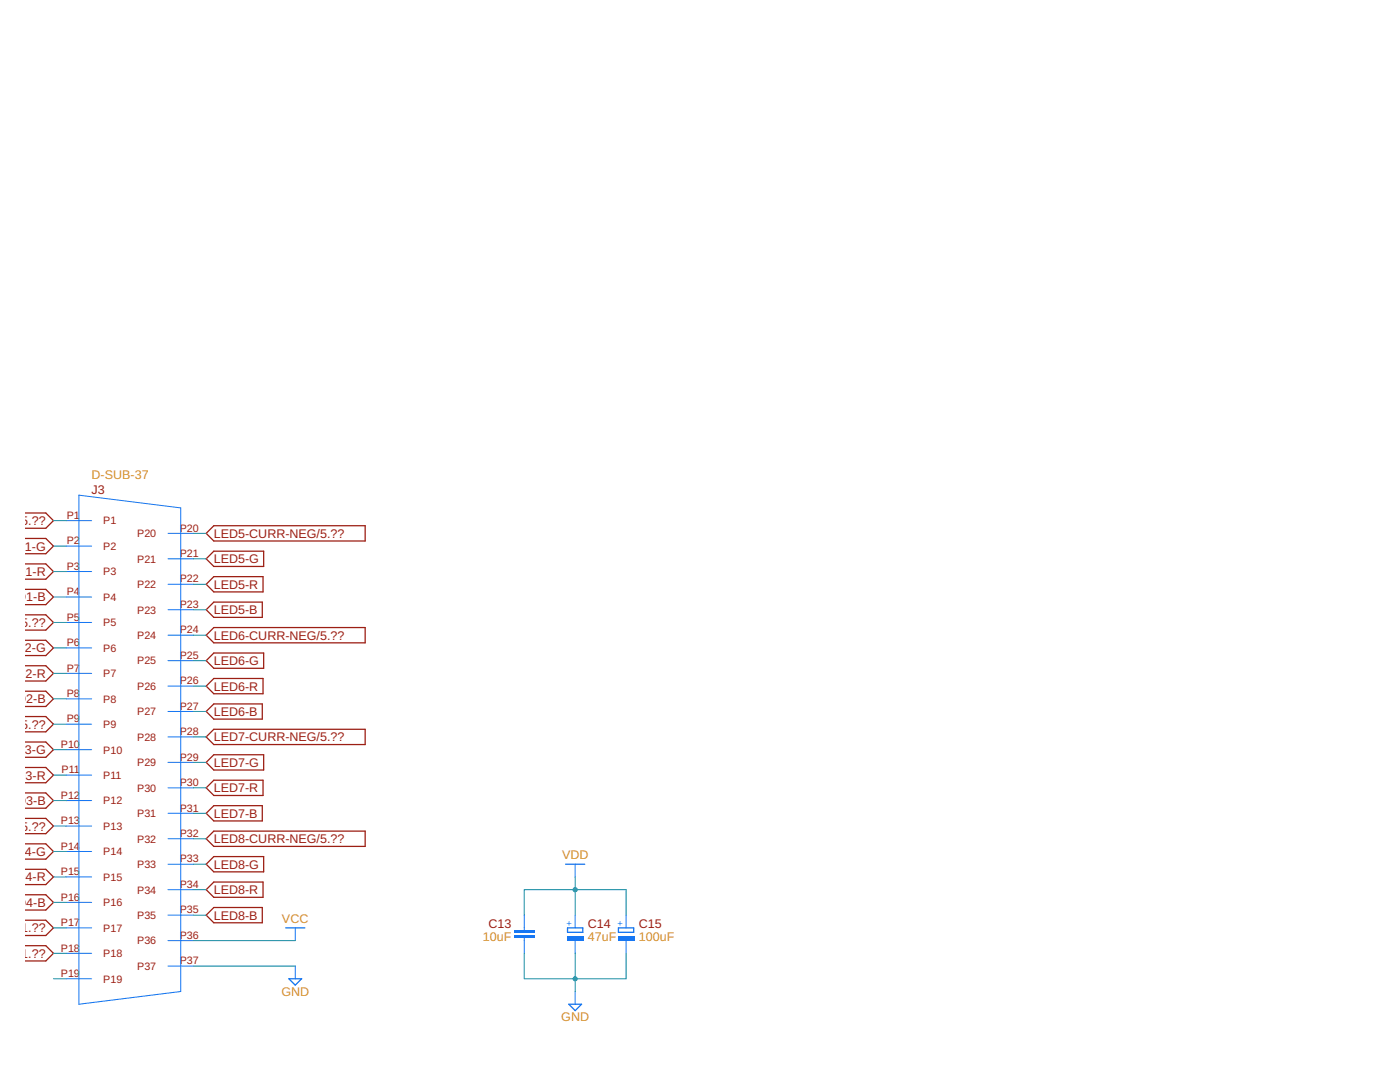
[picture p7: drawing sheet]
<svg xmlns="http://www.w3.org/2000/svg" width="279mm" height="216mm" viewBox="0 0 279 216" stroke-linecap="round" stroke-linejoin="round" font-family="sans-serif">
<g fill="none" stroke="#9c1f14" stroke-width=".25">
<path d="M4.9 107.4h4.2l1.6 1.6-1.6 1.5h-4.2M4.9 112.5h4.2l1.6 1.5-1.6 1.6h-4.2M4.9 117.6h4.2l1.6 1.5-1.6 1.5h-4.2M4.9 102.4h4.2l1.6 1.5-1.6 1.5h-4.2M41.1 111.5l1.6-1.5h9.9v3h-9.9zM41.1 116.6l1.6-1.5h9.8v3h-9.8zM41.1 106.4l1.6-1.5h30.2v3h-30.2zM4.9 127.8h4.2l1.6 1.5-1.6 1.5h-4.2M4.9 132.8h4.2l1.6 1.6-1.6 1.5h-4.2M4.9 137.9h4.2l1.6 1.5-1.6 1.6h-4.2M4.9 122.7h4.2l1.6 1.5-1.6 1.5h-4.2M41.1 131.8l1.6-1.5h9.9v3h-9.9z"/>
<path d="M41.1 136.9l1.6-1.5h9.8v3h-9.8zM41.1 121.7l1.6-1.6h9.6v3.1h-9.6zM41.1 126.7l1.6-1.5h30.2v3.1h-30.2zM4.9 148.1h4.2l1.6 1.5-1.6 1.5h-4.2M4.9 153.1h4.2l1.6 1.6-1.6 1.5h-4.2M4.9 158.2h4.2l1.6 1.5-1.6 1.6h-4.2M4.9 143h4.2l1.6 1.5-1.6 1.5h-4.2M41.1 152.1l1.6-1.5h9.9v3h-9.9zM41.1 157.2l1.6-1.5h9.8v3h-9.8zM41.1 142l1.6-1.5h9.6v3h-9.6zM41.1 147l1.6-1.5h30.2v3.1h-30.2zM4.9 168.4h4.2l1.6 1.5-1.6 1.5h-4.2"/>
<path d="M4.9 173.5h4.2l1.6 1.5-1.6 1.5h-4.2M4.9 178.5h4.2l1.6 1.6-1.6 1.5h-4.2M4.9 163.3h4.2l1.6 1.5-1.6 1.5h-4.2M41.1 172.4l1.6-1.5h9.9v3.1h-9.9zM41.1 177.5l1.6-1.5h9.8v3h-9.8zM41.1 162.3l1.6-1.5h9.6v3h-9.6zM41.1 167.4l1.6-1.6h30.2v3.1h-30.2zM4.9 188.7h4.2l1.6 1.5-1.6 1.5h-4.2M4.9 183.6h4.2l1.6 1.5-1.6 1.6h-4.2M41.1 182.6l1.6-1.5h9.6v3h-9.6z"/>
</g>
<g fill="none" stroke="#1375f4" stroke-width=".2">
<path d="M15.7 98.8l20.4 2.5v96.5l-20.4 2.6zM13.2 103.9h5.1M13.2 109h5.1M13.2 114h5.1M13.2 119.1h5.1M33.5 106.4h5.1M33.5 111.5h5.1M33.5 116.6h5.1M13.2 124.2h5.1M13.2 129.3h5.1M13.2 134.4h5.1M13.2 139.4h5.1"/>
<path d="M33.5 121.7h5.1M33.5 126.7h5.1M33.5 131.8h5.1M33.5 136.9h5.1M13.2 144.5h5.1M13.2 149.6h5.1M13.2 154.7h5.1M13.2 159.7h5.1M33.5 142h5.1M33.5 147h5.1M33.5 152.1h5.1M33.5 157.2h5.1"/>
<path d="M13.2 164.8h5.1M13.2 169.9h5.1M13.2 175h5.1M33.5 162.3h5.1M33.5 167.4h5.1M33.5 172.4h5.1M33.5 177.5h5.1M13.2 180.1h5.1M13.2 185.1h5.1M13.2 190.2h5.1M13.2 195.3h5.1M33.5 182.6h5.1"/>
<path d="M33.5 187.7h5.1M33.5 192.8h5.1"/>
</g>
<g fill="#1375f4">
<path d="M102.6 186.7h4.1v.5h-4.1z" fill-rule="evenodd"/>
<path d="M102.6 185.7h4.1v.5h-4.1z" fill-rule="evenodd"/>
</g>
<g fill="#1375f4">
<path d="M102.6 186.7h4.1v.5h-4.1zM102.6 186.7v.5h4.1v-.5z"/>
<path d="M102.6 185.7h4.1v.5h-4.1zM102.6 185.7v.5h4.1v-.5z"/>
</g>
<path d="M104.6 182.6v3.1M104.6 187.2v3" fill="none" stroke="#1375f4" stroke-width=".2"/>
<path d="M113.3 185.1h3v.9h-3z" fill="none" stroke="#1375f4" stroke-width=".25"/>
<path d="M113.1 186.8h3.3v.9h-3.3z" fill-rule="evenodd" fill="#1375f4"/>
<path d="M113.1 186.8h3.3v.9h-3.3zM113.1 186.8v.9h3.3v-.9z" fill="#1375f4"/>
<path d="M114.8 182.6v2.5M114.8 187.7v2.5" fill="none" stroke="#1375f4" stroke-width=".2"/>
<path d="M123.4 185.1h3.1v.9h-3.1z" fill="none" stroke="#1375f4" stroke-width=".25"/>
<path d="M123.3 186.8h3.3v.9h-3.3z" fill-rule="evenodd" fill="#1375f4"/>
<path d="M123.3 186.8h3.3v.9h-3.3zM123.3 186.8v.9h3.3v-.9z" fill="#1375f4"/>
<path d="M114.8 172.4v2.6M58.9 185.1v2.6M58.9 192.8v2.5M114.8 197.8v2.6M124.9 182.6v2.5M124.9 187.7v2.5" fill="none" stroke="#1375f4" stroke-width=".2"/>
<path d="M112.9 172.4h3.8M57 185.1h3.8M57.7 195.3h2.5l-1.3 1.3zM113.5 200.4h2.6l-1.3 1.3z" fill="none" stroke="#1375f4" stroke-width=".25"/>
<path d="M104.6 190.2v5.1h20.3v-5.1M114.8 190.2v7.6" fill="none" stroke="#158f93" stroke-width=".2"/>
<circle cx="114.8" cy="195.3" r=".51" fill="#158f93"/>
<path d="M114.3 195.3a.51 .51 0 0 1 1 0 .51 .51 0 0 1-1 0zM114.3 195.3a.51 .51 0 0 0 1 0 .51 .51 0 0 0-1 0z" fill="#158f93"/>
<g fill="none" stroke="#158f93" stroke-width=".2">
<path d="M10.7 109h2.5M10.7 114h2.5M10.7 119.1h2.5M10.7 103.9h2.5M38.6 111.5h2.5M38.6 116.6h2.5M38.6 106.4h2.5M10.7 129.3h2.5M10.7 134.4h2.5M10.7 139.4h2.5M10.7 124.2h2.5M38.6 121.7h2.5"/>
<path d="M38.6 131.8h2.5M38.6 136.9h2.5M38.6 126.7h2.5M10.7 149.6h2.5M10.7 154.7h2.5M10.7 159.7h2.5M10.7 144.5h2.5M38.6 142h2.5M38.6 152.1h2.5M38.6 157.2h2.5M38.6 147h2.5M10.7 169.9h2.5"/>
<path d="M10.7 175h2.5M10.7 164.8h2.5M38.6 162.3h2.5M38.6 172.4h2.5M38.6 177.5h2.5M38.6 167.4h2.5M114.8 175v7.6M10.7 190.2h2.5M10.7 185.1h2.5M10.7 180.1h2.5M10.7 195.3h2.5M38.6 192.8h20.3"/>
<path d="M38.6 182.6h2.5M38.6 187.7h20.3M104.6 182.6v-5.1h20.3v5.1"/>
</g>
<circle cx="114.8" cy="177.5" r=".51" fill="#158f93"/>
<path d="M114.3 177.5a.51 .51 0 0 1 1 0 .51 .51 0 0 1-1 0zM114.3 177.5a.51 .51 0 0 0 1 0 .51 .51 0 0 0-1 0z" fill="#158f93"/>
<g font-size="2.5" fill="#d59028">
<text x="18.3" y="95.5">D-SUB-37</text>
<text x="112.2" y="171.4">VDD</text>
<text x="56.3" y="184.1">VCC</text>
<text x="96.4" y="187.7">10uF</text>
<text x="117.3" y="187.7">47uF</text>
<text x="127.5" y="187.7">100uF</text>
<text x="56.1" y="198.7">GND</text>
<text x="112" y="203.8">GND</text>
</g>
<g font-size="2.5" fill="#9c1f14">
<text x="18.3" y="98.5">J3</text>
<text x="-.1" y="104.8">EG/5.??</text>
<text x="42.7" y="107.3">LED5-CURR-NEG/5.??</text>
<text x=".1" y="109.9">LED1-G</text>
<text x="42.7" y="112.4">LED5-G</text>
<text x=".3" y="114.9">LED1-R</text>
<text x="42.7" y="117.5">LED5-R</text>
<text x="-.1" y="125.1">EG/5.??</text>
<text x=".4" y="120">LED1-B</text>
<text x="42.7" y="122.5">LED5-B</text>
<text x=".1" y="130.2">LED2-G</text>
<text x="42.7" y="127.6">LED6-CURR-NEG/5.??</text>
<text x=".3" y="135.2">LED2-R</text>
<text x="42.7" y="132.7">LED6-G</text>
<text x="42.7" y="137.8">LED6-R</text>
<text x=".4" y="140.3">LED2-B</text>
<text x="42.7" y="142.9">LED6-B</text>
<text x="-.1" y="145.4">EG/5.??</text>
<text x="42.7" y="147.9">LED7-CURR-NEG/5.??</text>
<text x=".1" y="150.5">LED3-G</text>
<text x=".3" y="155.6">LED3-R</text>
<text x="42.7" y="153">LED7-G</text>
<text x=".4" y="160.6">LED3-B</text>
<text x="42.7" y="158.1">LED7-R</text>
<text x="-.1" y="165.7">EG/5.??</text>
<text x="42.7" y="163.2">LED7-B</text>
<text x=".1" y="170.8">LED4-G</text>
<text x="42.7" y="173.3">LED8-G</text>
<text x="42.7" y="168.3">LED8-CURR-NEG/5.??</text>
<text x=".3" y="175.9">LED4-R</text>
<text x="42.7" y="178.4">LED8-R</text>
<text x=".4" y="181">LED4-B</text>
<text x="42.7" y="183.5">LED8-B</text>
<text x="97.5" y="185.1">C13</text>
<text x="117.3" y="185.2">C14</text>
<text x="127.5" y="185.2">C15</text>
<text x=".1" y="186">DA/1.??</text>
<text x=".5" y="191.1">LK/1.??</text>
</g>
<g font-size="2.1" fill="#9c1f14">
<text x="13.3" y="103.5">P1</text>
<text x="20.6" y="104.6">P1</text>
<text x="27.4" y="107.2">P20</text>
<text x="35.9" y="106.1">P20</text>
<text x="13.3" y="108.6">P2</text>
<text x="13.3" y="113.7">P3</text>
<text x="20.6" y="109.7">P2</text>
<text x="27.4" y="112.3">P21</text>
<text x="35.9" y="111.1">P21</text>
<text x="13.3" y="118.8">P4</text>
<text x="20.6" y="114.8">P3</text>
<text x="20.6" y="119.9">P4</text>
<text x="27.4" y="117.3">P22</text>
<text x="35.9" y="116.2">P22</text>
<text x="13.3" y="123.8">P5</text>
<text x="20.6" y="125">P5</text>
<text x="27.4" y="122.4">P23</text>
<text x="35.9" y="121.3">P23</text>
<text x="13.3" y="128.9">P6</text>
<text x="20.6" y="130">P6</text>
<text x="27.4" y="127.5">P24</text>
<text x="35.9" y="126.4">P24</text>
<text x="35.9" y="131.5">P25</text>
<text x="13.3" y="134">P7</text>
<text x="20.6" y="135.1">P7</text>
<text x="27.4" y="132.6">P25</text>
<text x="27.4" y="137.7">P26</text>
<text x="35.9" y="136.5">P26</text>
<text x="13.3" y="139.1">P8</text>
<text x="20.6" y="140.2">P8</text>
<text x="27.4" y="142.7">P27</text>
<text x="35.9" y="141.6">P27</text>
<text x="12.2" y="149.2">P10</text>
<text x="13.3" y="144.2">P9</text>
<text x="20.6" y="145.3">P9</text>
<text x="27.4" y="147.8">P28</text>
<text x="35.9" y="146.7">P28</text>
<text x="12.3" y="154.3">P11</text>
<text x="20.6" y="150.4">P10</text>
<text x="20.6" y="155.4">P11</text>
<text x="27.4" y="152.9">P29</text>
<text x="35.9" y="151.8">P29</text>
<text x="12.2" y="159.4">P12</text>
<text x="20.6" y="160.5">P12</text>
<text x="27.4" y="158">P30</text>
<text x="35.9" y="156.9">P30</text>
<text x="35.9" y="161.9">P31</text>
<text x="12.2" y="164.5">P13</text>
<text x="20.6" y="165.6">P13</text>
<text x="27.4" y="163.1">P31</text>
<text x="35.9" y="167">P32</text>
<text x="12.2" y="169.6">P14</text>
<text x="20.6" y="170.7">P14</text>
<text x="27.4" y="168.1">P32</text>
<text x="27.4" y="173.2">P33</text>
<text x="35.9" y="172.1">P33</text>
<text x="12.2" y="174.6">P15</text>
<text x="12.2" y="179.7">P16</text>
<text x="20.6" y="175.8">P15</text>
<text x="27.4" y="178.3">P34</text>
<text x="35.9" y="177.2">P34</text>
<text x="12.2" y="184.8">P17</text>
<text x="20.6" y="180.8">P16</text>
<text x="20.6" y="185.9">P17</text>
<text x="27.4" y="183.4">P35</text>
<text x="35.9" y="182.3">P35</text>
<text x="12.2" y="189.9">P18</text>
<text x="20.6" y="191">P18</text>
<text x="27.4" y="188.4">P36</text>
<text x="35.9" y="187.3">P36</text>
<text x="12.2" y="195">P19</text>
<text x="20.6" y="196.1">P19</text>
<text x="27.4" y="193.5">P37</text>
<text x="35.9" y="192.4">P37</text>
</g>
<g font-size="1.8" fill="#1375f4">
<text x="114.2" y="184.7" transform="rotate(-90 114.2 184.7)">+</text>
<text x="124.4" y="184.7" transform="rotate(-90 124.4 184.7)">+</text>
</g>
</svg>
